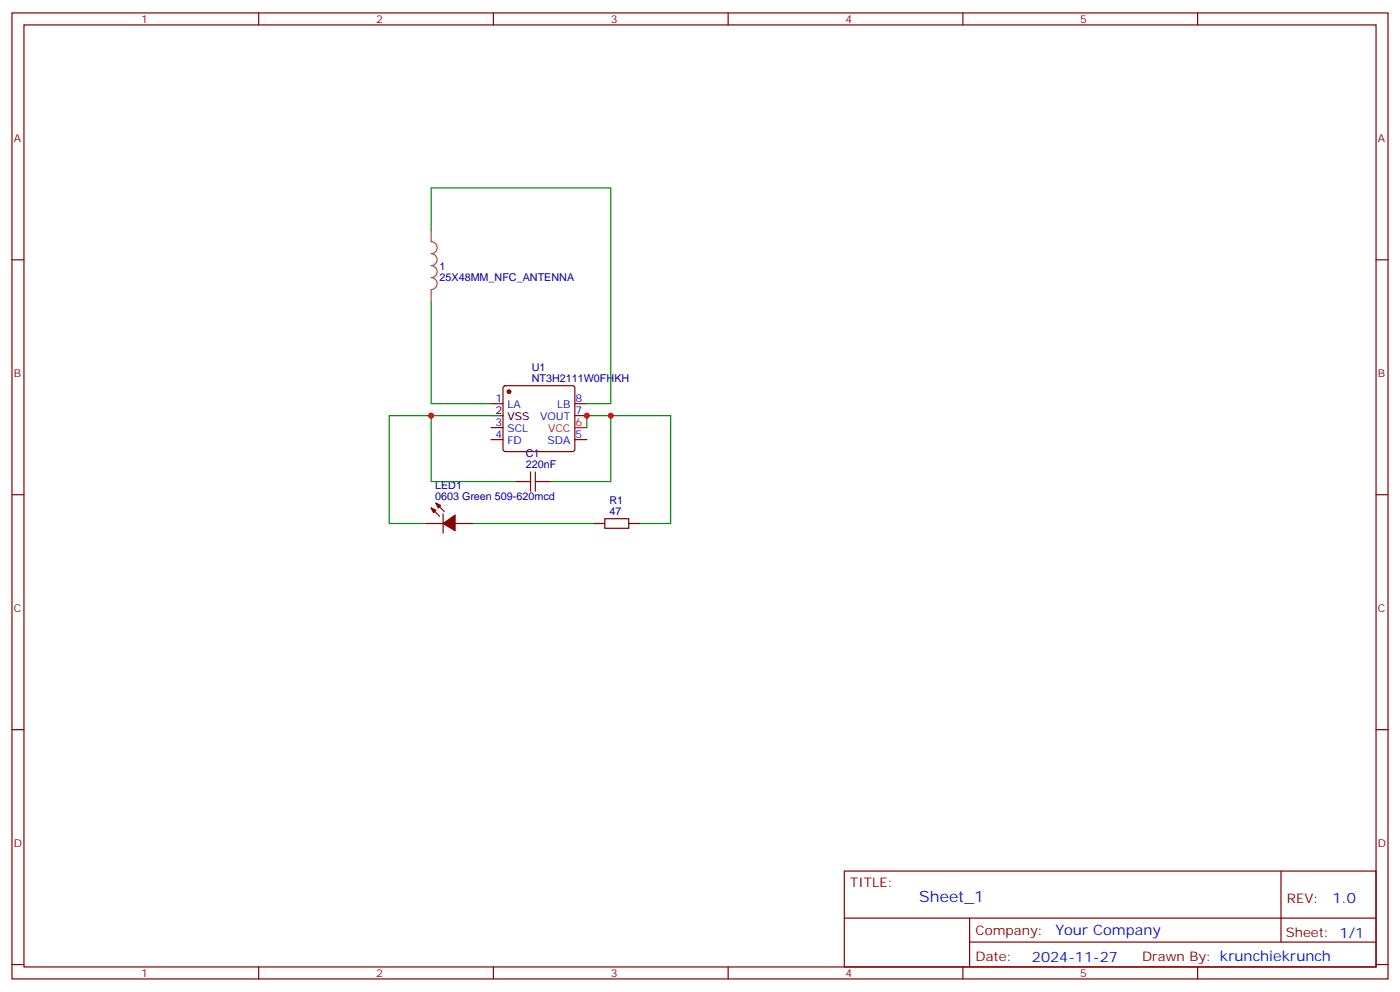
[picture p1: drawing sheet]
<svg xmlns="http://www.w3.org/2000/svg" width="412mm" height="292mm" viewBox="0 0 412 292" stroke-linecap="round" stroke-linejoin="round" font-family="sans-serif">
<g fill="none" stroke="#870000" stroke-width=".35">
<path d="M3.5 3.8h405.4v284.3h-405.4zM7.1 7.3h398.2v277.3h-398.2zM76.2 3.8v3.5M145.3 3.8v3.5M214.5 3.8v3.5M283.6 3.8v3.5M352.8 3.8v3.5M3.5 76.5h3.6M405.3 76.5h3.6M144.6 118.8h3.6M148.4 113.7l.5-.2h19.7l.5 .2 .2 .5v18l-.2 .5-.5 .2h-19.7l-.5-.2-.2-.5v-18zM169.3 118.8h3.6"/>
<path d="M144.6 129.4h3.6M144.6 125.9h3.6M156.3 138.9v5.7M157.7 138.9v5.7M169.3 122.3h3.6M169.3 129.4h3.6M3.5 145.6h3.6M125.2 154.1h5.3M127 149.5l2.5 2.5M128.4 148.1l2.5 2.5M130.5 151.3v5.6M134.1 154.1h5.2"/>
<path d="M155.2 141.7h1.1M157.7 141.7h1M178.2 152.7h7v2.8h-7zM405.3 145.6h3.6M3.5 214.8h3.6M405.3 214.8h3.6M248.7 256.4h156.6v28.2h-156.6zM377.3 256.4v20.9M248.7 270.2h156.5M285.6 277.3h119.6M285.6 270.2v14.2M3.5 283.9h3.6"/>
<path d="M76.2 284.6v3.5M145.3 284.6v3.5M214.5 284.6v3.5M283.6 284.6v3.5M352.8 284.6v3.5M405.3 283.9h3.6"/>
</g>
<path d="M169.3 125.9h3.6" fill="none" stroke="#f00" stroke-width=".35"/>
<path d="M144.6 122.3h3.6M151.7 141.7h3.5M158.7 141.7h3.6M174.6 154.1h3.6M185.2 154.1h3.5" fill="none" stroke="#000" stroke-width=".35"/>
<g fill="#870000" stroke="#870000" stroke-width=".35">
<path d="M130.5 154.1l3.6-2.5v4.6z"/>
<path d="M128.4 148.1l1.4 .7-.7 .7z"/>
<path d="M127 149.5l1.4 .7-.7 .7z"/>
<circle cx="149.9" cy="115.3" r=".53"/>
</g>
<path d="M127 67.7v3.4a1.76 1.76 0 0 1 1.8 1.8 1.76 1.76 0 0 1-1.8 1.8 1.76 1.76 0 0 1 1.8 1.7 1.76 1.76 0 0 1-1.8 1.8 1.76 1.76 0 0 1 1.8 1.8 1.76 1.76 0 0 1-1.8 1.7 1.76 1.76 0 0 1 1.8 1.8 1.76 1.76 0 0 1-1.8 1.7M127 85.4v3.4" fill="none" stroke="#a64a4a" stroke-width=".35"/>
<path d="M127 67.7v-12.4h52.9v63.5h-7M127 88.8v30h17.6M127 122.3v19.4h24.7M144.6 122.3h-29.9v31.8h10.5M172.9 125.9v-3.6h7v19.4h-17.6M179.9 122.3h17.7v31.8h-8.9M139.3 154.1h35.3" fill="none" stroke="#008700" stroke-width=".35"/>
<g fill="#c00">
<circle cx="172.9" cy="122.3" r=".88"/>
<circle cx="179.9" cy="122.3" r=".88"/>
<circle cx="127" cy="122.3" r=".88"/>
</g>
<text font-size="4.6" fill="#00f" x="270.8" y="265.4">Sheet_1</text>
<g font-size="4.2" fill="#00f">
<text x="392.5" y="265.7">1.0</text>
<text x="310.9" y="275.2">Your Company</text>
<text x="304" y="283">2024-11-27</text>
</g>
<g font-size="3.9" fill="#800">
<text x="250.5" y="261">TITLE:</text>
<text x="379.1" y="265.7">REV:</text>
<text x="287.4" y="275.2">Company:</text>
<text x="378.7" y="275.8">Sheet: 1/1</text>
<text x="287.4" y="282.9">Date:</text>
<text x="336.4" y="282.9">Drawn By: krunchiekrunch</text>
</g>
<g font-size="3.2" fill="#800">
<text x="41.6" y="6.8">1</text>
<text x="110.8" y="6.8">2</text>
<text x="179.9" y="6.8">3</text>
<text x="249.1" y="6.8">4</text>
<text x="318.2" y="6.8">5</text>
<text x="4.1" y="41.9">A</text>
<text x="405.9" y="41.9">A</text>
<text x="4.1" y="111.1">B</text>
<text x="405.9" y="111.1">B</text>
<text x="4.1" y="180.2">C</text>
<text x="405.9" y="180.2">C</text>
<text x="4.1" y="249.3">D</text>
<text x="405.9" y="249.3">D</text>
<text x="41.6" y="287.6">1</text>
<text x="110.8" y="287.6">2</text>
<text x="179.9" y="287.6">3</text>
<text x="249.1" y="287.6">4</text>
<text x="318.2" y="287.6">5</text>
</g>
<g font-size="3.2" fill="#000080">
<text x="129.5" y="82.6">25X48MM_NFC_ANTENNA</text>
<text x="129.5" y="79.4">1</text>
<text x="156.6" y="112.5">NT3H2111W0FHKH</text>
<text x="156.6" y="109.2">U1</text>
<text x="154.9" y="137.9">220nF</text>
<text x="154.9" y="134.6">C1</text>
<text x="128.2" y="143.8">LED1</text>
<text x="128.2" y="147">0603 Green 509-620mcd</text>
<text x="179.5" y="148.4">R1</text>
<text x="179.5" y="151.6">47</text>
</g>
<g font-size="3.2" fill="#00f">
<text x="146" y="118.5">1</text>
<text x="169.5" y="118.5">8</text>
<text x="146" y="125.5">3</text>
<text x="149.5" y="120.2">LA</text>
<text x="159.1" y="123.8">VOUT</text>
<text x="164.1" y="120.2">LB</text>
<text x="169.5" y="122">7</text>
<text x="146" y="129">4</text>
<text x="149.5" y="130.8">FD</text>
<text x="149.5" y="127.3">SCL</text>
<text x="161.2" y="130.8">SDA</text>
<text x="169.5" y="129">5</text>
</g>
<g font-size="3.2">
<text x="146" y="122">2</text>
<text x="149.5" y="123.8">VSS</text>
</g>
<g font-size="3.2" fill="#f00">
<text x="169.5" y="125.5">6</text>
<text x="161.4" y="127.3">VCC</text>
</g>
</svg>
